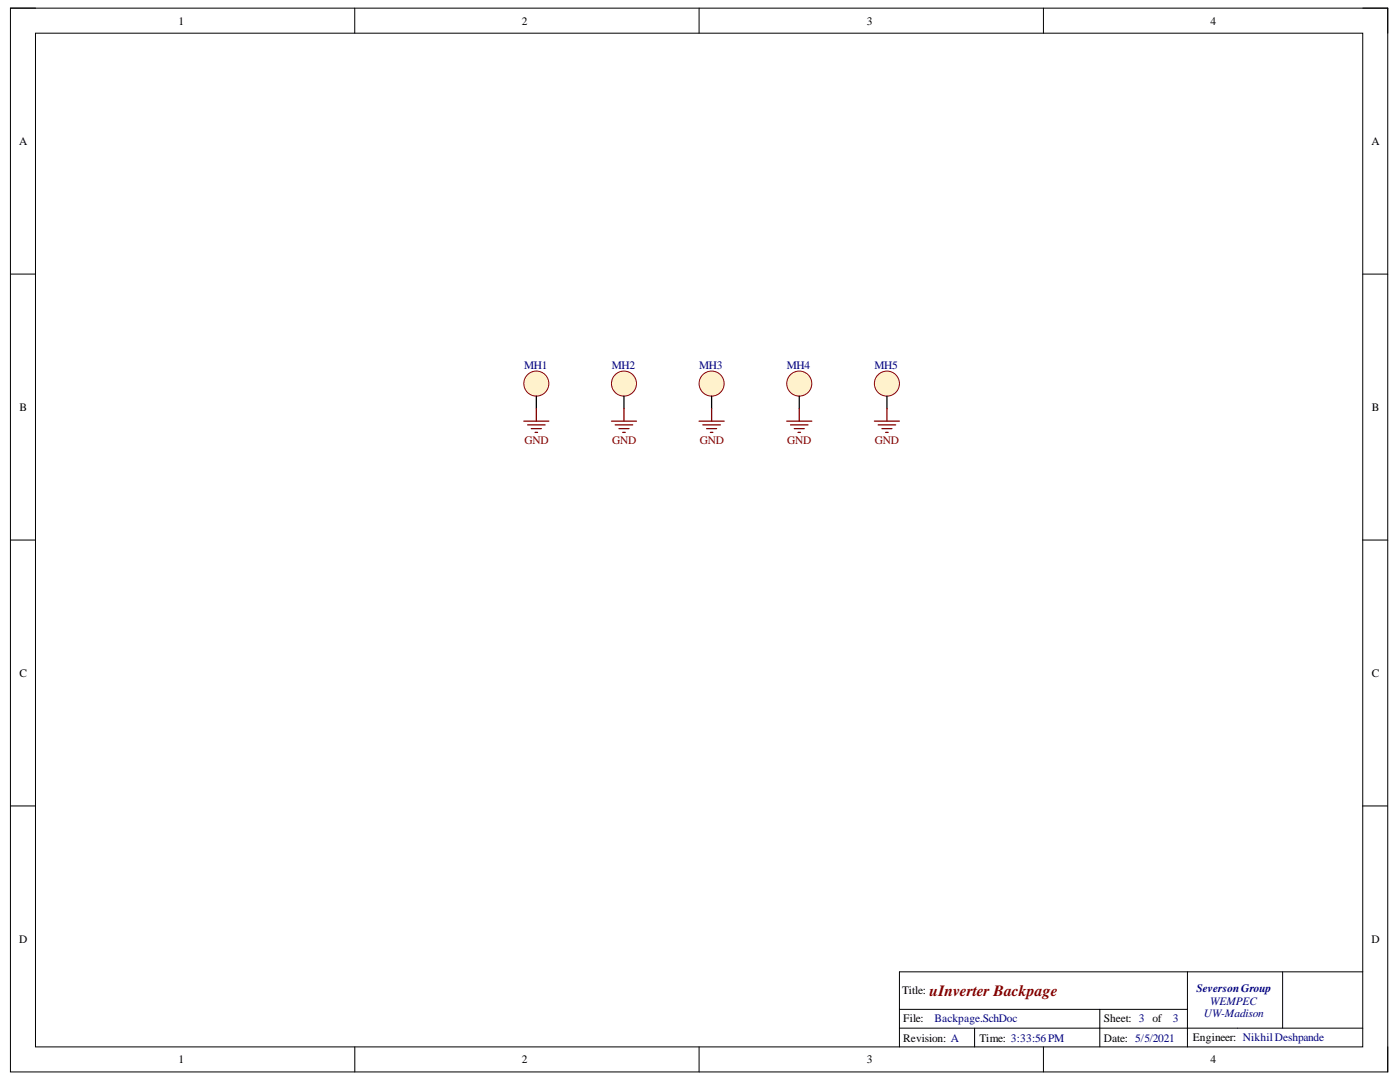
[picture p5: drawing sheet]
<svg xmlns="http://www.w3.org/2000/svg" width="279mm" height="216mm" viewBox="0 0 279 216" stroke-linecap="round" stroke-linejoin="round" font-family="sans-serif">
<path d="M2.1 1.6h274.9v212.3h-274.9z" fill="none" stroke="#000" stroke-width=".2"/>
<path d="M7.1 6.6h264.9v202.3h-264.9z" fill-rule="evenodd" fill="#fff"/>
<g fill="none" stroke="#000" stroke-width=".2">
<path d="M2.1 1.6h5M7.1 6.6h264.9v202.3h-264.9zM70.8 1.6v5M139.5 1.6v5M208.2 1.6v5M272 1.6h5v5M2.1 54.7h5M272 54.7h5M2.1 107.8h5M272 107.8h5M2.1 160.8h5M272 160.8h5"/>
<path d="M70.8 208.9v5M139.5 208.9v5M208.2 208.9v5M277 208.9v5"/>
</g>
<circle cx="107" cy="76.5" r="2.5" fill="#fff2cc"/>
<circle cx="107" cy="76.5" r="2.5" fill="none" stroke="#980000" stroke-width=".2"/>
<path d="M107 79v2.5" fill="none" stroke="#000" stroke-width=".25"/>
<circle cx="124.5" cy="76.5" r="2.5" fill="#fff2cc"/>
<circle cx="124.5" cy="76.5" r="2.5" fill="none" stroke="#980000" stroke-width=".2"/>
<path d="M124.5 79v2.5" fill="none" stroke="#000" stroke-width=".25"/>
<circle cx="142" cy="76.5" r="2.5" fill="#fff2cc"/>
<circle cx="142" cy="76.5" r="2.5" fill="none" stroke="#980000" stroke-width=".2"/>
<path d="M142 79v2.5" fill="none" stroke="#000" stroke-width=".25"/>
<circle cx="159.5" cy="76.5" r="2.5" fill="#fff2cc"/>
<circle cx="159.5" cy="76.5" r="2.5" fill="none" stroke="#980000" stroke-width=".2"/>
<path d="M159.5 79v2.5" fill="none" stroke="#000" stroke-width=".25"/>
<g fill="none" stroke="#800000" stroke-width=".25">
<path d="M104.5 84h5M105.3 84.8h3.5M106 85.5h2M106.8 86.3h.5M107 81.5v2.5M122 84h5M122.8 84.8h3.5M123.5 85.5h2M124.3 86.3h.5M124.5 81.5v2.5M139.5 84h5M140.3 84.8h3.5"/>
<path d="M141 85.5h2M141.8 86.3h.5M142 81.5v2.5M157 84h5M157.8 84.8h3.5M158.5 85.5h2M159.3 86.3h.5M159.5 81.5v2.5"/>
</g>
<circle cx="177" cy="76.5" r="2.5" fill="#fff2cc"/>
<circle cx="177" cy="76.5" r="2.5" fill="none" stroke="#980000" stroke-width=".2"/>
<path d="M177 79v2.5" fill="none" stroke="#000" stroke-width=".25"/>
<path d="M174.5 84h5M175.3 84.8h3.5M176 85.5h2M176.8 86.3h.5M177 81.5v2.5" fill="none" stroke="#800000" stroke-width=".25"/>
<path d="M237 193.9v15M256 193.9v11.3M272 193.9h-92.5v15M179.5 201.4h57.5M179.5 205.2h92.5M194.5 205.2v3.7M219.5 201.4v7.5" fill="none" stroke="#000" stroke-width=".2"/>
<text font-size="3.1" fill="#800000" x="185.5" y="198.8">uInverter Backpage</text>
<g font-size="2.3">
<text x="35.6" y="4.9">1</text>
<text x="104.2" y="4.9">2</text>
<text x="173" y="4.9">3</text>
<text x="241.6" y="4.9">4</text>
<text x="3.8" y="28.9">A</text>
<text x="273.7" y="28.9">A</text>
<text x="3.9" y="82">B</text>
<text x="273.8" y="82">B</text>
<text x="3.9" y="135">C</text>
<text x="273.8" y="135">C</text>
<text x="3.8" y="188.1">D</text>
<text x="273.7" y="188.1">D</text>
<text x="180" y="198.4">Title:</text>
<text x="180.3" y="203.9">File:</text>
<text x="220.3" y="203.9">Sheet: 3 of</text>
<text x="180.3" y="207.9">Revision: A</text>
<text x="195.5" y="207.9">Time: 3:33:56PM</text>
<text x="220.3" y="207.9">Date: 5/5/2021</text>
<text x="238" y="207.6">Engineer: NikhilDeshpande</text>
<text x="35.6" y="212.2">1</text>
<text x="104.2" y="212.2">2</text>
<text x="173" y="212.2">3</text>
<text x="241.6" y="212.2">4</text>
</g>
<g font-size="2.3" fill="#000080">
<text x="104.6" y="73.6">MH1</text>
<text x="122.1" y="73.6">MH2</text>
<text x="139.5" y="73.6">MH3</text>
<text x="157" y="73.6">MH4</text>
<text x="174.5" y="73.6">MH5</text>
<text x="238.8" y="197.9">SeversonGroup</text>
<text x="186.5" y="203.9">Backpage.SchDoc</text>
<text x="234.1" y="203.9">3</text>
<text x="240.2" y="202.9">UW-Madison</text>
<text x="241.5" y="200.5">WEMPEC</text>
</g>
<g font-size="2.3" fill="#800000">
<text x="104.7" y="88.6">GND</text>
<text x="122.2" y="88.6">GND</text>
<text x="139.7" y="88.6">GND</text>
<text x="157.1" y="88.6">GND</text>
<text x="174.6" y="88.6">GND</text>
</g>
</svg>
